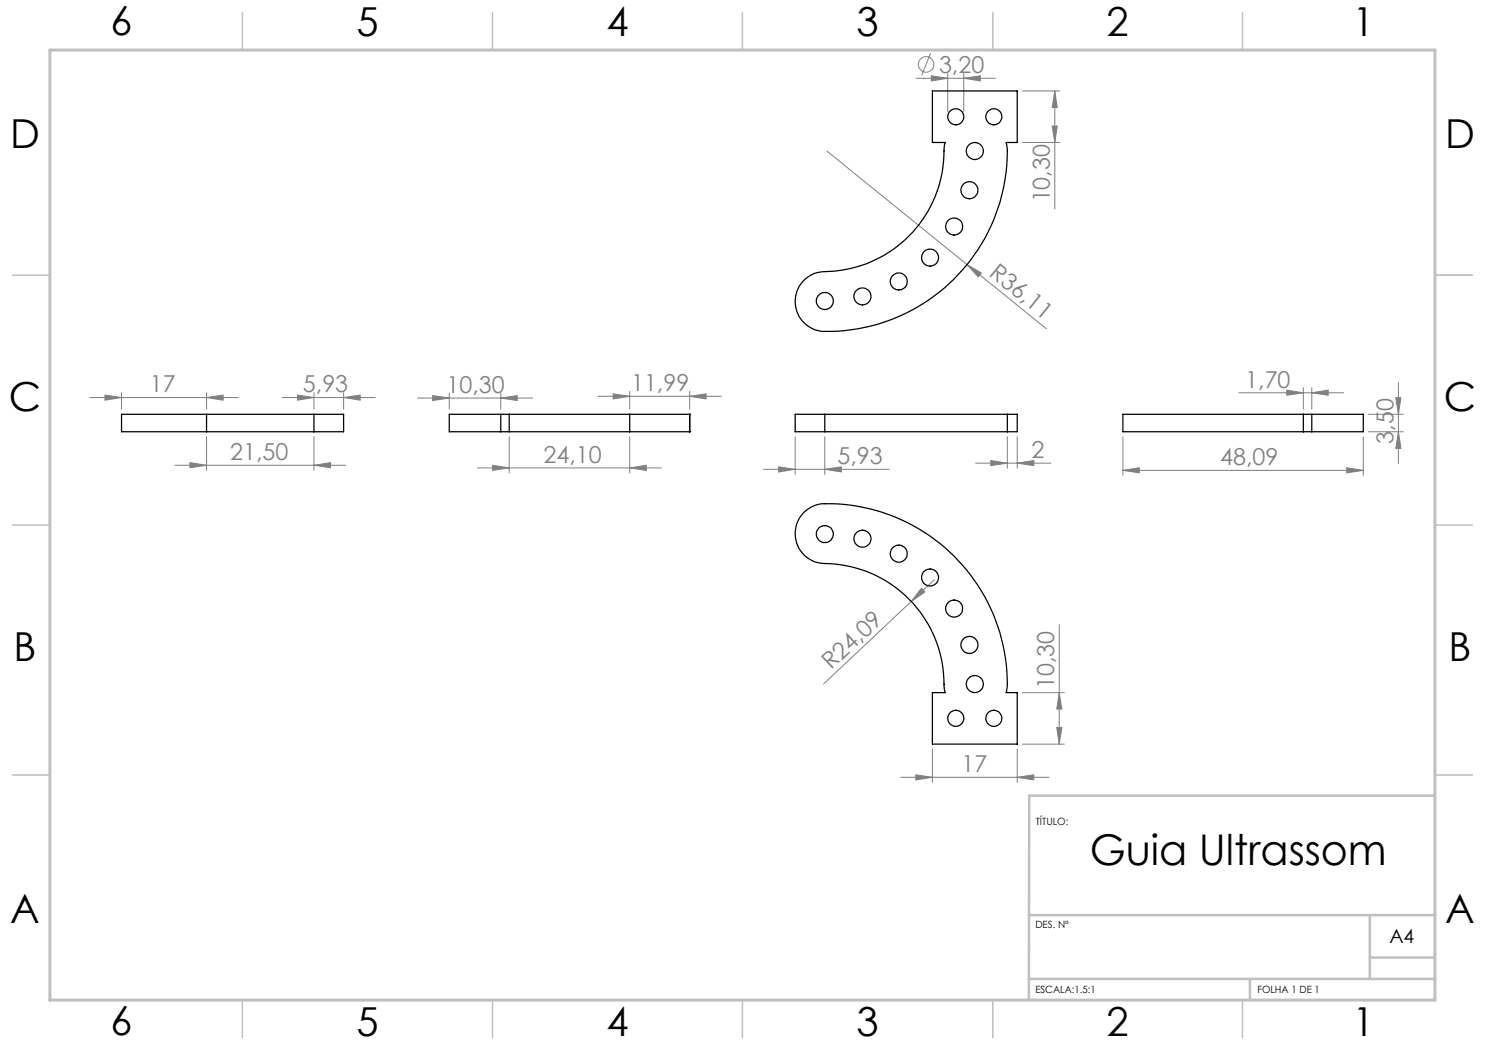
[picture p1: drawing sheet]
<svg xmlns="http://www.w3.org/2000/svg" width="297mm" height="210mm" viewBox="0 0 297 210" stroke-linecap="round" stroke-linejoin="round" font-family="sans-serif">
<g fill="none" stroke="#808080" stroke-width=".2">
<path d="M183.2 15.7h15.9M186.1 10.6l-1.8 4.5M186.3 15.2l3.2 .5-3.2 .5zM189.5 14.7v7.7M192.8 15.7l3.3-.5v1zM192.8 14.7v7.7M204.5 18.2h7.4M211 18.2v23.6M211 18.2l.5 3.3h-1.1zM165.3 30.2l28.1 22.7M204.5 28.5h7.4M210.4 25.2h1.1l-.5 3.3z"/>
<path d="M193.4 52.9l2.9 1.7-.6 .8zM193.4 52.9l15.9 12.8M18 79.5h29.7M21 79l3.3 .5-3.3 .5zM24.3 78.5v3.3M41.3 79.5l3.3-.5v1zM41.3 78.5v3.3M56.4 79.5h18.7M59.5 79l3.3 .5-3.3 .5zM62.8 78.5v3.3M68.7 79.5l3.3-.5v1zM68.7 78.5v3.3"/>
<path d="M83.5 79.6h23M86.5 79.1l3.4 .5-3.4 .5zM89.9 78.6v3.2M100.2 79.6l3.2-.5v1zM100.2 78.6v3.2M119.6 79.3h24.7M122.6 78.8l3.3 .5-3.3 .5zM125.9 78.3v3.5M137.9 79.3l3.3-.5v1zM137.9 78.3v3.5M247.8 78.6h20.9M257.4 78l3.3 .6-3.3 .4z"/>
<path d="M260.7 77.5v4.3M262.4 78.6l3.2-.6v1zM262.4 77.5v4.3M279.2 79.5h1l-.5 3.4zM279.7 76.5v16.2M35 93.1h34.1M38 92.5l3.3 .6-3.3 .4zM41.3 87.3v6.7M62.8 93.1l3.3-.6v1zM62.8 87.3v6.7M95.5 93.6h36.8M98.5 93.1l3.3 .5-3.3 .5z"/>
<path d="M101.8 87.3v7.3M125.9 93.6l3.4-.5v1zM125.9 87.3v7.3M152.7 93.9h25.1M155.7 93.4l3.3 .5-3.3 .5zM159 87.3v7.6M165 93.9l3.3-.5v1zM165 87.3v7.6M195.1 92.6h15M198.2 92.1l3.3 .5-3.3 .5zM201.5 87.3v6.3M203.4 92.6l3.4-.5v1z"/>
<path d="M203.4 87.3v6.3M224.6 94.1l3.3-.6v1.1zM224.6 87.3v7.8M224.6 94.1h48.1M269.3 93.5l3.4 .6-3.4 .5zM272.7 87.3v7.8M273.6 86.4h7.1M273.6 82.9h7.1M279.7 86.4l.5 3.3h-1zM184.3 117.6l.7 .8-2.8 1.9zM186.9 115.9l-4.7 4.4M182.2 120.3l-17.5 16.5"/>
<path d="M204.5 138.5h8.4M211.8 124.9v23.9M211.8 138.5l.6 3.3h-1.1zM180.1 155.5h29.7M183.2 155l3.3 .5-3.3 .5zM186.5 149.8v6.7M203.4 155.5l3.4-.5v1zM203.4 149.8v6.7M204.5 148.8h8.4M211.3 145.5h1.1l-.6 3.3z"/>
<circle cx="185.2" cy="12.9" r="1.56"/>
</g>
<path d="M287 55h7.5M287 144.8v55.2h-187.2" fill="none" stroke="#c0c0c0" stroke-width=".2"/>
<path d="M287 159.1h-81.2v40.9M205.8 195.8h81.2M205.8 183h81.2M250 195.8v4.2M274 183v12.8M274 191.5h13" fill="none" stroke="#c0c0c0" stroke-width=".5"/>
<g fill="none" stroke="#c0c0c0" stroke-width=".3">
<path d="M48.5 2.5v7.5M98.5 2.5v7.5M148.5 2.5v7.5M198.6 2.5v7.5M248.5 2.5v7.5M2.5 55h7.5M287 55h7.5M2.5 105h7.5M287 105h7.5M2.5 155h7.5M287 155h7.5M48.5 200v7.5"/>
<path d="M98.5 200v7.5M148.5 200v7.5M198.6 200v7.5M248.5 200v7.5"/>
</g>
<path d="M10 10h277v190h-277z" fill="none" stroke="#c0c0c0" stroke-width=".6"/>
<g fill="#808080">
<path d="M184.3 117.6l.7 .8-2.8 1.9z"/>
<path d="M193.4 52.9l2.9 1.7-.6 .8z"/>
<path d="M165 93.9l3.3-.5v1zM155.7 93.4l3.3 .5-3.3 .5zM137.9 79.3l3.3-.5v1zM122.6 78.8l3.3 .5-3.3 .5zM100.2 79.6l3.2-.5v1zM86.5 79.1l3.4 .5-3.4 .5zM62.8 93.1l3.3-.6v1zM38 92.5l3.3 .6-3.3 .4zM41.3 79.5l3.3-.5v1zM21 79l3.3 .5-3.3 .5zM262.4 78.6l3.2-.6v1zM257.4 78l3.3 .6-3.3 .4zM203.4 155.5l3.4-.5v1zM183.2 155l3.3 .5-3.3 .5z"/>
<path d="M198.2 92.1l3.3 .5-3.3 .5zM203.4 92.6l3.4-.5v1zM98.5 93.1l3.3 .5-3.3 .5zM125.9 93.6l3.4-.5v1zM186.3 15.2l3.2 .5-3.2 .5zM192.8 15.7l3.3-.5v1zM59.5 79l3.3 .5-3.3 .5zM68.7 79.5l3.3-.5v1zM224.6 94.1l3.3-.6v1.1zM269.3 93.5l3.4 .6-3.4 .5z"/>
<path d="M210.4 25.2h1.1l-.5 3.3zM211 18.2l.5 3.3h-1.1zM279.7 86.4l.5 3.3h-1zM279.2 79.5h1l-.5 3.4z"/>
<path d="M211.8 138.5l.6 3.3h-1.1zM211.3 145.5h1.1l-.6 3.3z"/>
</g>
<g fill="none" stroke="#000" stroke-width=".25">
<path d="M186.5 18.2h16.9v10.3h-2.2l.1 .4a34.2 34.2 0 0 1-5 19.8 35.9 35.9 0 0 1-32.4 17.5 6 6 0 0 1-4.8-6.4 6 6 0 0 1 5.9-5.5 24.3 24.3 0 0 0 23.9-25.2l.1-.6h-2.5zM41.3 86.4h21.5M41.3 82.9h21.5M41.3 82.9h-17v3.5h17M41.3 82.9v3.5M62.8 82.9h5.9v3.5h-5.9M62.8 82.9v3.5M100.2 86.4h1.6M100.2 82.9h1.6M100.2 82.9h-10.3v3.5h10.3M100.2 82.9v3.5M101.8 86.4h24.1"/>
<path d="M101.8 82.9h24.1M101.8 82.9v3.5M125.9 86.4h12M125.9 82.9h12M125.9 82.9v3.5M137.9 86.4h.1M137.9 82.9h.1M137.9 82.9v3.5M165 86.4h36.5M165 82.9h36.5M165 82.9h-6v3.5h6M165 82.9v3.5"/>
<path d="M201.5 82.9v3.5M201.5 82.9h1.9v3.5h-1.9M260.7 86.4h1.7M260.7 82.9h1.7M260.7 82.9h-36.1v3.5h36.1M260.7 82.9v3.5M262.4 82.9h10.3v3.5h-10.3M262.4 82.9v3.5M160.8 102.5a6.3 6.3 0 0 1 5.5-1.8 36 36 0 0 1 35.1 37.2l-.2 .6h2.2v10.3h-16.9v-10.3h2.5l-.1-.4a29.3 29.3 0 0 0-2.8-12.3 24.2 24.2 0 0 0-21.7-13.1 6 6 0 0 1-5-4 6 6 0 0 1 1.4-6.2z"/>
<circle cx="191.1" cy="23.4" r="1.61"/>
<circle cx="193.9" cy="38" r="1.7"/>
<circle cx="195" cy="30.2" r="1.71"/>
<circle cx="198.8" cy="23.4" r="1.61"/>
<circle cx="172.5" cy="59.3" r="1.71"/>
<circle cx="179.8" cy="56.3" r="1.7"/>
<circle cx="186" cy="51.5" r="1.7"/>
<circle cx="190.8" cy="45.3" r="1.71"/>
<circle cx="165" cy="60.2" r="1.7"/>
<circle cx="165" cy="106.8" r="1.69"/>
<circle cx="172.5" cy="107.7" r="1.71"/>
<circle cx="179.8" cy="110.7" r="1.7"/>
<circle cx="186" cy="115.5" r="1.7"/>
<circle cx="190.8" cy="121.7" r="1.71"/>
<circle cx="193.9" cy="129" r="1.7"/>
<circle cx="195" cy="136.8" r="1.71"/>
<circle cx="191.1" cy="143.7" r="1.61"/>
<circle cx="198.8" cy="143.7" r="1.61"/>
</g>
<text font-size="8.5" x="217.9" y="173">Guia Ultrassom</text>
<g font-size="8">
<text x="22.1" y="7.1">6</text>
<text x="71.3" y="7.1">5</text>
<text x="121.3" y="7.1">4</text>
<text x="171.3" y="7.1">3</text>
<text x="221.3" y="7.1">2</text>
<text x="270.5" y="7.1">1</text>
<text x="2" y="29.6">D</text>
<text x="289" y="29.6">D</text>
<text x="1.8" y="82.1">C</text>
<text x="288.8" y="82.1">C</text>
<text x="2.7" y="132.1">B</text>
<text x="289.7" y="132.1">B</text>
<text x="2" y="184.6">A</text>
<text x="289" y="184.6">A</text>
<text x="22.1" y="207.1">6</text>
<text x="71.3" y="207.1">5</text>
<text x="121.3" y="207.1">4</text>
<text x="171.3" y="207.1">3</text>
<text x="221.3" y="207.1">2</text>
<text x="270.5" y="207.1">1</text>
</g>
<g font-size="4.7" fill="#808080">
<text x="187.8" y="14.6">3,20</text>
<text x="210" y="40.5" transform="rotate(-90 210 40.5)">10,30</text>
<text x="197.7" y="55" transform="rotate(39 197.7 55)">R36,11</text>
<text x="249.1" y="77.5">1,70</text>
<text x="30" y="78.5">17</text>
<text x="60.6" y="78.5">5,93</text>
<text x="89.3" y="78.6">10,30</text>
<text x="126.2" y="78.2">11,99</text>
<text x="278.7" y="88.7" transform="rotate(-90 278.7 88.7)">3,50</text>
<text x="46.1" y="92">21,50</text>
<text x="108.7" y="92.5">24,10</text>
<text x="167.5" y="92.8">5,93</text>
<text x="206.3" y="91.6">2</text>
<text x="244" y="93">48,09</text>
<text x="166.2" y="134.1" transform="rotate(-43 166.2 134.1)">R24,09</text>
<text x="210.9" y="137.9" transform="rotate(-90 210.9 137.9)">10,30</text>
<text x="192.3" y="154.4">17</text>
</g>
<text font-size="3.9" x="277.9" y="188.5">A4</text>
<g font-size="2">
<text x="207.2" y="164.9">TÍTULO:</text>
<text x="207.1" y="185.5">DES. Nº</text>
<text x="207.1" y="198.6">ESCALA:1.5:1</text>
<text x="251.5" y="198.6">FOLHA 1 DE 1</text>
</g>
</svg>
